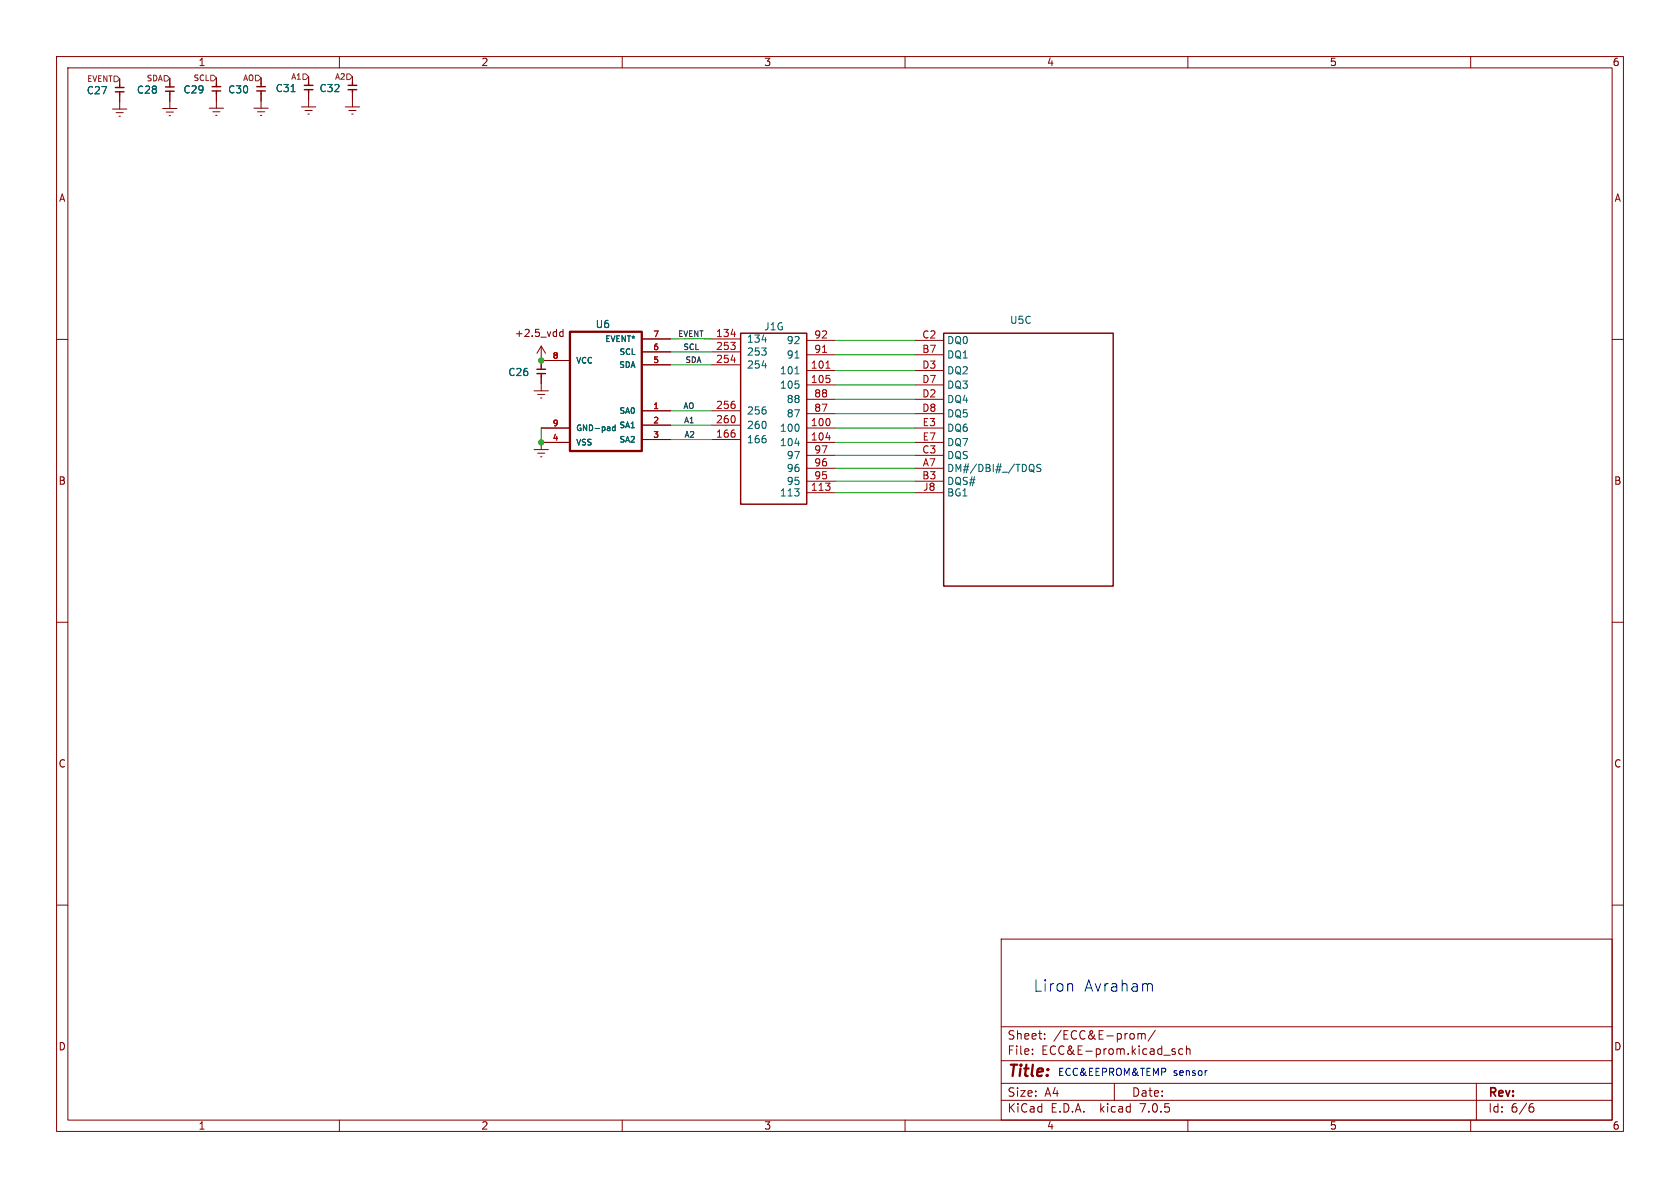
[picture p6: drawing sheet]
<svg xmlns="http://www.w3.org/2000/svg" width="297mm" height="210mm" viewBox="0 0 297 210" stroke-linecap="round" stroke-linejoin="round" font-family="sans-serif">
<g fill="none" stroke="#840000" stroke-width=".18">
<path d="M10 10h277v190h-277zM12 12h273v186h-273zM19.9 19.3h2.5M20.5 19.9h1.3M21.2 13.9v1M21.2 16.7v2.6M28.8 19.2h2.5M29.4 19.8h1.3M30 13.8v1M30 16.6v2.6M37 19.1h2.5M37.6 19.8h1.3"/>
<path d="M38.3 13.8v1M38.3 16.6v2.5M44.9 19.1h2.5M45.5 19.8h1.3M46.2 13.8v1M46.2 16.6v2.5M53.3 18.9h2.5M53.9 19.5h1.3M54.6 13.6v1M54.6 16.3v2.6M60 10v2M61 18.9h2.6"/>
<path d="M61.7 19.5h1.2M62.3 13.6v1M62.3 16.3v2.6M110 10v2M160 10v2M210 10v2M260 10v2M21 20.5h.3M29.9 20.4h.2M38.1 20.4h.3M46 20.4h.3M54.4 20.2h.3"/>
<path d="M62.2 20.2h.2M10 60h2M99.5 58.2v1.3M99.5 58.7l-.3-.1-.3 .3 .2 .5h.4M113.5 59.9h5M125.9 59.9h5M285 60h2M94.4 79.5h2.6M94.4 69.1h2.6M95 69.7h1.3M95.6 70.4h.2M95.7 75.7h5.1"/>
<path d="M95.7 61.2l-.8 1.3M95.7 61.2v3.6M95.7 66.5v2.6M95.7 61.2l.7 1.3M95.7 63.7h5.1M100.8 78.2h-5.1v1.3M113.5 77.7h5M113.5 62.2h5M113.5 64.5h5M113.5 72.6h5M113.5 75.2h5M125.9 77.7h5"/>
<path d="M125.9 62.2h5M125.9 64.5h5M125.9 72.6h5M125.9 75.2h5M142.6 75.7h5.1M142.6 65.5h5.1M142.6 78.2h5.1M142.6 68h5.1M142.6 73.1h5.1M142.6 70.6h5.1M142.6 62.7h5.1M142.6 60.2h5.1"/>
<path d="M161.7 75.7h5.1M161.7 65.5h5.1M161.7 78.2h5.1M161.7 68h5.1M161.7 73.1h5.1M161.7 70.6h5.1M161.7 62.7h5.1M161.7 60.2h5.1M95 80.1h1.3M95.6 80.7h.2M142.6 87.1h5.1M142.6 85.1h5.1"/>
<path d="M142.6 82.8h5.1M142.6 80.5h5.1M161.7 87.1h5.1M161.7 85.1h5.1M161.7 82.8h5.1M161.7 80.5h5.1M10 110h2M285 110h2M10 160h2M285 160h2M177 166h108v32h-108zM60 198v2"/>
<path d="M110 198v2M160 198v2M177 194.5h108M177 191.5h108M177 187.5h108M177 181.5h108M182.5 186.3v.1M182.5 185.5v.1M184.7 183.6v.1M184.7 182.8v.1M197 191.5v3M201.2 182.7v1"/>
<path d="M201.2 182.8l.4-.1 .2 .2M201.8 182.9l.2-.2 .4 .1 .1 .9M201.8 182.9v.8M204.2 182.1l-1.2 2M207.7 185.5l-.3-.1-.2 .2v.2l.5 .2v.3h-.5M209.1 185.5l-.4-.1-.3 .3v.4l.1 .2h.6M209.7 185.5l.3-.1 .3 .1 .1 .9M209.7 184.9v1.5M210 198v2M260 198v2M261 191.5v6.5M270.5 195.7h.4l.3 .3-.2 .5h-.5"/>
<path d="M271 195.1l-.5 .1"/>
</g>
<g fill="none" stroke="#840000" stroke-width=".25">
<path d="M20.4 15.5h1.5M20.4 16.2h1.5M21.2 15v.5M21.2 16.2v.5M29.3 15.4h1.5M29.3 16.1h1.5M30 14.9v.5M30 16.1v.5M37.5 15.3h1.5M37.5 16.1h1.5M38.3 14.8v.5M38.3 16.1v.5"/>
<path d="M45.4 15.3h1.5M45.4 16.1h1.5M46.2 14.8v.5M46.2 16.1v.5M53.8 15.1h1.5M53.8 15.8h1.5M54.6 14.6v.5M54.6 15.8v.6M61.5 15.1h1.6M61.5 15.8h1.6M62.3 14.6v.5M62.3 15.8v.6"/>
<path d="M130.9 58.9h11.7v30.2h-11.7zM166.8 58.9h30v44.7h-30zM94.9 65.3h1.5M94.9 66h1.5M95.7 64.8v.5M95.7 66v.5"/>
</g>
<path d="M108.7 75.1v1M108.7 75.5h-.2l-.2 .1 .1 .5h.3M134.7 60.1h.8M134.7 64.6h.8M140.5 66.1h.8M182.3 82.1a.43 .43 0 0 1 .5 .4v.4l-.2 .4M182.3 83.1l.3 .2M182.6 83.3l.3 .2M182.6 83.3l-.3 .1M184 82.1h-.5l-.2 .1v.4l.6 .2 .1 .3-.2 .3-.5-.1" fill="none" stroke="#006464" stroke-width=".18"/>
<path d="M145.4 62.3h.7M146 65.1h.7" fill="none" stroke="#a90000" stroke-width=".18"/>
<path d="M100.8 58.6h12.7v21.1h-12.7z" fill="none" stroke="#840000" stroke-width=".41"/>
<path d="M20.2 13.4h.5l.5 .5-.5 .5h-.5zM29 13.3h.5l.5 .5-.5 .5h-.5zM37.3 13.3h.5l.5 .5-.5 .5h-.5zM45.2 13.3h.5l.5 .5-.5 .5h-.5zM53.6 13.1h.5l.5 .5-.5 .5h-.5zM61.3 13.1h.5l.5 .5-.5 .5h-.5z" fill="none" stroke="#725600" stroke-width=".18"/>
<path d="M189.5 174l.1 1.2M203.4 173.9l.3 .3v1M213.4 189.3h-.2" fill="none" stroke="#0000c2" stroke-width=".18"/>
<g fill="none" stroke="#009600" stroke-width=".18">
<path d="M124.5 59.9h1.2M125.7 59.9h.2M125.7 59.9h-7.2M95.7 63.7v.1M95.7 75.7v2.5M118.5 62.2h7.4M118.5 64.5h7.4M118.5 72.6h7.4M118.5 77.7h7.4M118.5 75.2h7.4M147.7 68h14M147.7 70.6h14"/>
<path d="M147.7 62.7h14M147.7 73.1h14M147.7 65.5h14M147.7 78.2h14M147.7 60.2h14M147.7 75.7h14M147.7 80.5h14M147.7 87.1h14M147.7 82.8h14M147.7 85.1h14"/>
</g>
<g fill="#009600" stroke="#009600" stroke-width=".18">
<circle cx="95.7" cy="78.2" r=".46"/>
<circle cx="95.7" cy="63.7" r=".46"/>
</g>
<g font-size="2.8" fill="#0000c2">
<text x="182.6" y="175.5">Liron</text>
<text x="191.5" y="175.5">Avraham</text>
</g>
<text font-size="2.8" fill="#840000" x="178" y="190.8">Title:</text>
<g font-size="2.1" fill="#840000">
<text x="178" y="183.9">Sheet:</text>
<text x="186.2" y="183.9">/ECC&amp;E-prom/</text>
<text x="178" y="186.6">File:</text>
<text x="184" y="186.6">ECC&amp;E-prom.kicad_sch</text>
<text x="178" y="196.8">KiCad</text>
<text x="178" y="194">Size:</text>
<text x="184.6" y="194">A4</text>
<text x="185.7" y="196.8">E.D.A.</text>
<text x="194.4" y="196.8">kicad</text>
<text x="200" y="194">Date:</text>
<text x="201.5" y="196.8">7.0.5</text>
<text x="263" y="194.2">Rev:</text>
<text x="263" y="196.8">Id:</text>
<text x="267" y="196.8">6/6</text>
</g>
<g font-size="1.8" fill="#840000">
<text x="35" y="11.8">1</text>
<text x="85" y="11.8">2</text>
<text x="135" y="11.8">3</text>
<text x="185" y="11.8">4</text>
<text x="235" y="11.8">5</text>
<text x="285" y="11.8">6</text>
<text x="10.4" y="35.8">A</text>
<text x="285.4" y="35.8">A</text>
<text x="90.9" y="59.7">+2.5_vdd</text>
<text x="10.3" y="85.8">B</text>
<text x="285.3" y="85.8">B</text>
<text x="10.3" y="135.8">C</text>
<text x="285.3" y="135.8">C</text>
<text x="10.3" y="185.8">D</text>
<text x="285.3" y="185.8">D</text>
<text x="35" y="199.8">1</text>
<text x="85" y="199.8">2</text>
<text x="135" y="199.8">3</text>
<text x="185" y="199.8">4</text>
<text x="235" y="199.8">5</text>
<text x="285" y="199.8">6</text>
</g>
<g font-size="1.8" fill="#006464">
<text x="15.3" y="16.8">C27</text>
<text x="24.1" y="16.7">C28</text>
<text x="32.4" y="16.7">C29</text>
<text x="40.3" y="16.7">C30</text>
<text x="48.7" y="16.4">C31</text>
<text x="56.4" y="16.4">C32</text>
<text x="105.2" y="58.2">U6</text>
<text x="135" y="58.6">J1G</text>
<text x="178.5" y="57.4">U5C</text>
<text x="132" y="60.7">134</text>
<text x="132" y="63">253</text>
<text x="132" y="65.3">254</text>
<text x="139.1" y="63.5">91</text>
<text x="139.1" y="61">92</text>
<text x="167.3" y="63.5">DQ1</text>
<text x="167.3" y="61">DQ0</text>
<text x="89.8" y="66.6">C26</text>
<text x="137.8" y="66.3">101</text>
<text x="137.8" y="68.9">105</text>
<text x="139.1" y="71.4">88</text>
<text x="167.3" y="71.4">DQ4</text>
<text x="167.3" y="66.3">DQ2</text>
<text x="167.3" y="68.9">DQ3</text>
<text x="132" y="73.4">256</text>
<text x="132" y="76">260</text>
<text x="137.8" y="76.5">100</text>
<text x="139.1" y="74">87</text>
<text x="167.3" y="74">DQ5</text>
<text x="167.3" y="76.5">DQ6</text>
<text x="132" y="78.5">166</text>
<text x="137.8" y="79">104</text>
<text x="139.1" y="83.6">96</text>
<text x="139.1" y="81.3">97</text>
<text x="167.3" y="83.6">DM#/DBI#_/TDQS</text>
<text x="167.3" y="81.3">DQS</text>
<text x="167.3" y="79">DQ7</text>
<text x="137.8" y="87.9">113</text>
<text x="139.1" y="85.9">95</text>
<text x="167.3" y="85.9">DQS#</text>
<text x="167.3" y="87.9">BG1</text>
</g>
<g font-size="1.8" fill="#a90000">
<text x="126.5" y="59.7">134</text>
<text x="143.9" y="59.9">92</text>
<text x="163" y="59.9">C2</text>
<text x="126.5" y="62">253</text>
<text x="126.5" y="64.2">254</text>
<text x="143.3" y="65.3">101</text>
<text x="143.9" y="62.5">91</text>
<text x="163" y="62.5">B7</text>
<text x="163" y="65.3">D3</text>
<text x="143.3" y="67.8">105</text>
<text x="143.9" y="70.3">88</text>
<text x="163" y="70.3">D2</text>
<text x="163" y="67.8">D7</text>
<text x="126.5" y="77.4">166</text>
<text x="126.5" y="72.4">256</text>
<text x="126.5" y="74.9">260</text>
<text x="143.3" y="75.4">100</text>
<text x="143.3" y="78">104</text>
<text x="143.9" y="72.9">87</text>
<text x="163" y="72.9">D8</text>
<text x="163" y="75.4">E3</text>
<text x="163" y="78">E7</text>
<text x="143.9" y="82.5">96</text>
<text x="143.9" y="80.2">97</text>
<text x="163" y="80.2">C3</text>
<text x="163.1" y="82.5">A7</text>
<text x="143.3" y="86.8">113</text>
<text x="143.9" y="84.8">95</text>
<text x="163" y="84.8">B3</text>
<text x="163.1" y="86.8">J8</text>
</g>
<g font-size="1.8" fill="#0000c2">
<text x="186.9" y="190.3">ECC&amp;EEPROM&amp;TEMP</text>
<text x="207.3" y="190.3">sensor</text>
</g>
<g font-size="1.4" fill="#725600">
<text x="15.4" y="14.6">EVENT</text>
<text x="25.9" y="14.5">SDA</text>
<text x="34.2" y="14.5">SCL</text>
<text x="42.9" y="14.5">AO</text>
<text x="51.4" y="14.3">A1</text>
<text x="59.2" y="14.3">A2</text>
</g>
<g font-size="1.4" fill="#a90000">
<text x="115.4" y="59.7">7</text>
<text x="97.6" y="63.5">8</text>
<text x="115.4" y="64.2">5</text>
<text x="115.4" y="62">6</text>
<text x="97.6" y="78">4</text>
<text x="97.6" y="75.4">9</text>
<text x="115.4" y="72.4">1</text>
<text x="115.4" y="74.9">2</text>
<text x="115.4" y="77.4">3</text>
</g>
<text font-size="1.4" fill="#009600" x="119.8" y="59.6">EVENT</text>
<g font-size="1.4" fill="#006464">
<text x="101.8" y="64.4">VCC</text>
<text x="106.9" y="60.6">EVENT*</text>
<text x="109.4" y="65.2">SDA</text>
<text x="109.5" y="62.9">SCL</text>
<text x="101.8" y="76.4">GND-pad</text>
<text x="109.5" y="73.3">SA0</text>
<text x="109.5" y="75.9">SA1</text>
<text x="101.8" y="78.9">VSS</text>
<text x="109.5" y="78.4">SA2</text>
</g>
<g font-size="1.4" fill="#0f0f0f">
<text x="120.8" y="61.9">SCL</text>
<text x="121.1" y="64.2">SDA</text>
<text x="120.7" y="72.3">AO</text>
<text x="120.9" y="74.9">A1</text>
<text x="120.9" y="77.4">A2</text>
</g>
</svg>
